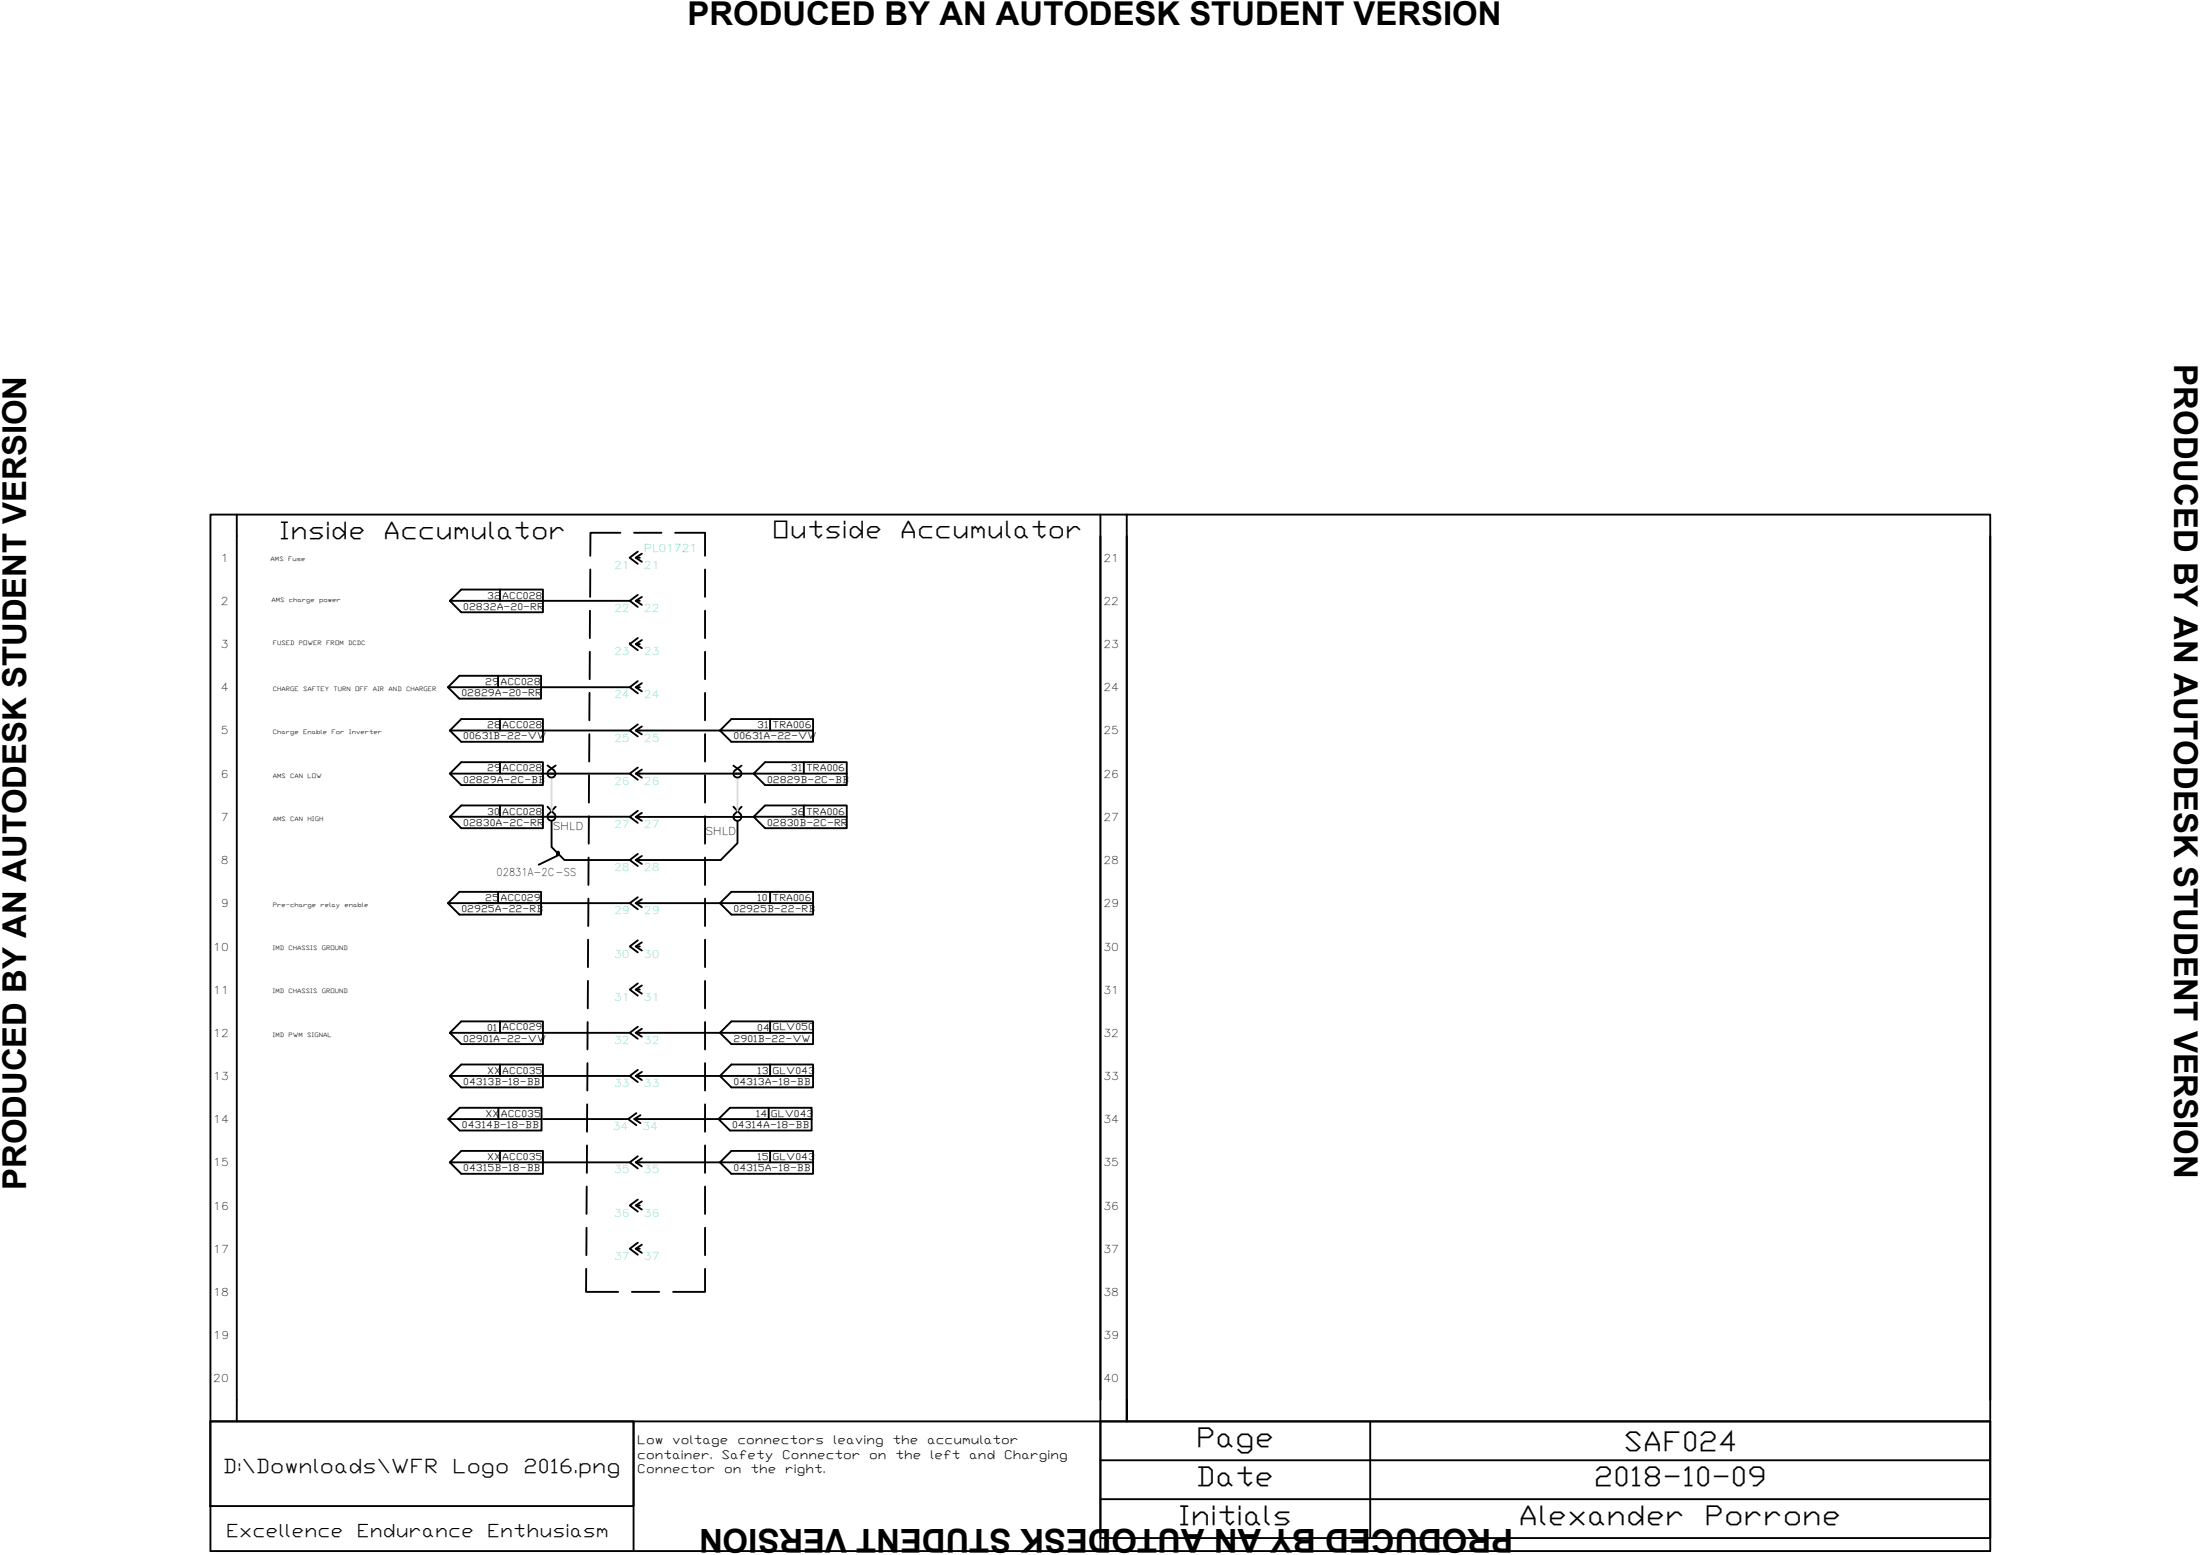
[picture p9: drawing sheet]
<svg xmlns="http://www.w3.org/2000/svg" width="297mm" height="210mm" viewBox="0 0 297 210" stroke-linecap="round" stroke-linejoin="round" font-family="sans-serif">
<g fill="none" stroke="#000" stroke-width=".25">
<path d="M28.4 69.5h240.3v139.9h-240.3zM32 69.5v122.4M67.5 79.6v1.5M79.7 76.9v3.7M83.8 71.9h-4.1v3.1M85.6 71.9h3.7M85.8 75.3h.6M86.1 74.5l-1.1 .8 1.1 .8M86.7 74.7l-.9 .6 .9 .5M91.2 71.9h4v3.1M95.2 76.9v3.7M148.6 69.5v139.9"/>
<path d="M152.1 69.5v122.4v-119.5M268.7 72.4v116.6M60.5 92.8l1.5 1.5h11.1v-3.1h-11.1l-1.5 1.6h24.5M60.7 81.1l1.6 1.5h11v-3h-11l-1.6 1.5h12.6M60.7 98.6l1.6 1.5h11v-3h-11l-1.6 1.5h12.6M67.3 91.2v1.6M67.5 97.1v1.5M73.1 98.6h11.9M73.1 81.1h11.9M79.6 99.1v3.7M79.6 93.5v3.7M79.6 88v3.7"/>
<path d="M79.7 82.4l-.1 3.7M85 86.9h.1M85.8 98.6h11.7M85.8 81.1h.6M85.8 86.9h.6M85.8 92.8h.6M86.1 80.3l-1.1 .8 1.1 .8M86.1 86.1l-1.1 .8 1.1 .9M86.1 91.9l-1.1 .9 1.1 .8M86.1 97.8l-1.1 .8 1.1 .8M86.7 80.6l-.9 .5 .9 .6M86.7 86.4l-.9 .5 .9 .6"/>
<path d="M86.7 92.2l-.9 .6 .9 .5M86.7 98.1l-.9 .5 .9 .5M95.2 82.4v3.7M95.2 88v3.7M95.2 93.5v3.7M95.2 99.1v3.7M97.2 98.6l1.5 1.5h11.1v-3h-11.1l-1.5 1.5h12.6M104 97.1v1.5M60.7 104.4l1.6 1.6h11v-3.1h-11l-1.6 1.5h12.6M60.7 110.3l1.6 1.5h11v-3.1h-11l-1.6 1.6h12.6M67.5 102.9v1.5M67.5 108.7v1.6"/>
<path d="M73.1 104.4h11.9M73.1 110.3h11.9M73.9 103.3l.9 .7a.54 .54 0 0 1 .1 .8 .54 .54 0 0 1-.8 0 .54 .54 0 0 1 0-.8M73.9 108.9l1 1M74 109.9a.54 .54 0 0 0 .1 .7 .54 .54 0 0 0 .7 0 .54 .54 0 0 0 .1-.7M74.5 110.8v3.5l1.7 1.8h8.8M75 103.3l-.8 .7M75 108.9l-1 1M75.3 115.4l-.1-.3 .2-.2 .1 .2v.3l-.2 .1-2.6 1.2M79.5 115.8l-.1 3.7M79.5 110.2v3.7M79.5 104.6v3.7"/>
<path d="M85.8 104.4h16l1.5 1.6h11v-3.1h-11l-1.5 1.5h12.5M85.8 110.3h16M86.1 103.6l-1.1 .8 1.1 .9M86.1 109.4l-1.1 .9 1.1 .8M86.1 115.3l-1.1 .8 1.1 .8M86.7 103.9l-.9 .5 .9 .6M86.7 109.7l-.9 .6 .9 .5M86.7 115.5l-.9 .6 .9 .5M95.2 104.6v3.7M95.2 110.2v3.7M95.2 115.8v3.7M99 103.3l.9 .7"/>
<path d="M99 108.9l1 1M99.2 104a.54 .54 0 0 0 0 .8 .54 .54 0 0 0 .8 0 .54 .54 0 0 0-.1-.8M99.6 110.8v3l-2.3 2.3h-11.5M100.1 108.9l-1 1a.54 .54 0 0 0 .1 .8 .54 .54 0 0 0 .7 0 .54 .54 0 0 0 .1-.8M100.1 103.3l-.8 .7M101.8 110.3l1.5 1.5h11v-3.1h-11l-1.5 1.6h12.5M108.5 102.9v1.5M108.5 108.7v1.6M60.5 121.9l1.5 1.6h11.1v-3.1h-11.1l-1.5 1.5h12.6M60.7 139.4l1.6 1.5h11v-3h-11l-1.6 1.5h12.6M64.6 121.9h8.5M67.3 120.4v1.5"/>
<path d="M67.5 137.9v1.5M73.1 121.9h11.9M73.1 139.4h11.9M79.3 138v3.7M79.4 132.4v3.7M79.4 126.8v3.7M79.4 121.3v3.7M85.8 121.9h11.5M85.8 127.8h.6M85.8 133.6h.6M85.8 139.4h11.5M86.1 121.1l-1.1 .8 1.1 .8"/>
<path d="M86.1 126.9l-1.1 .9 1.1 .8M86.1 132.8l-1.1 .8 1.1 .8M86.1 138.6l-1.1 .8 1.1 .8M86.7 121.4l-.9 .5 .9 .6M86.7 127.2l-.9 .6 .9 .5M86.7 133l-.9 .6 .9 .5M86.7 138.9l-.9 .5 .9 .5M95.2 121.3v3.7M95.2 126.8v3.7M95.2 132.4v3.7M95.2 138v3.7M97.2 121.9l1.5 1.6h11.1v-3.1h-11.1l-1.5 1.5h12.6"/>
<path d="M97.2 139.4l1.5 1.5h11.1v-3h-11.1l-1.5 1.5h12.6M104 120.4v1.5M104 137.9v1.5M60.5 151.1l1.6 1.5h11v-3.1h-11l-1.6 1.6h12.6M60.7 145.2l1.6 1.6h11v-3.1h-11l-1.6 1.5h24.3M60.7 156.9l1.6 1.5h11v-3h-11l-1.6 1.5h24.3M67.3 149.5v1.6M67.5 143.7v1.5M67.5 155.4v1.5M73.3 151.1h11.5M79.3 154.6l-.1 3.7M79.3 149.1v3.7"/>
<path d="M79.3 143.5v3.7M85.6 151.1h11.5M85.8 145.2h11.5M85.8 156.9h11.5M85.9 150.3l-1.1 .8 1.1 .8M86.1 144.4l-1.1 .8 1.1 .9M86.1 156.1l-1.1 .8 1.1 .8M86.5 150.5l-.9 .6 .9 .5M86.7 144.7l-.9 .5 .9 .6M86.7 156.4l-.9 .5 .9 .6M95.2 143.5v3.7M95.2 149.1v3.7"/>
<path d="M95.2 154.6v3.7M97 151.1l1.6 1.5h11v-3.1h-11l-1.6 1.6h12.6M97.2 145.2l1.5 1.6h11.1v-3.1h-11.1l-1.5 1.5h12.6M97.2 156.9l1.5 1.5h11.1v-3h-11.1l-1.5 1.5h12.6M103.8 149.5v1.6M104 143.7v1.5M104 155.4v1.5M79.1 171.3v3.1h4.4M79.2 165.7v3.7M79.2 160.2v3.7M85.3 174.4h3.7M85.8 162.7h.6"/>
<path d="M85.8 168.6h.6M86.1 161.9l-1.1 .8 1.1 .8M86.1 167.7l-1.1 .9 1.1 .8M86.7 162.2l-.9 .5 .9 .6M86.7 168l-.9 .6 .9 .5M95.2 171.3v3.1h-4.3M95.2 160.2v3.7M95.2 165.7v3.7M28.4 191.9h57.1v11.4h-57.1zM28.4 191.9h240.3v15.7h-120.1v-15.7M85.5 191.9v17.5M148.6 197.1h120.1"/>
<path d="M185 191.9v15.7M148.6 202.4h120.1"/>
</g>
<path d="M74.5 105.3v4.1M99.6 105.3v4.1" fill="none" stroke="#dcdcdc" stroke-width=".25"/>
<g font-size="4.4">
<text x="92.8" y="3.4">PRODUCED BY AN AUTODESK STUDENT VERSION</text>
<text x="293.6" y="49.2" transform="rotate(90 293.6 49.2)">PRODUCED BY AN AUTODESK STUDENT VERSION</text>
<text x="3.5" y="160.6" transform="rotate(-90 3.5 160.6)">PRODUCED BY AN AUTODESK STUDENT VERSION</text>
<text x="204.3" y="206.4" transform="rotate(180 204.3 206.4)">PRODUCED BY AN AUTODESK STUDENT VERSION</text>
</g>
<g font-size="3.7">
<text x="161.5" y="195.4">Page</text>
<text x="219.2" y="195.9">SAF024</text>
<text x="161.5" y="200.7">Date</text>
<text x="215.2" y="200.7">2018-10-09</text>
<text x="159" y="205.9">Initials</text>
<text x="205" y="205.9">Alexander</text>
<text x="230.1" y="205.9">Porrone</text>
</g>
<g font-size="3.3">
<text x="37.6" y="72.8">Inside</text>
<text x="51.7" y="72.8">Accumulator</text>
<text x="104.3" y="72.7">Outside</text>
<text x="121.5" y="72.7">Accumulator</text>
</g>
<g font-size="2.7">
<text x="30.1" y="198.9">D:\Downloads\WFR</text>
<text x="61.1" y="198.9">Logo</text>
<text x="70.7" y="198.9">2016.png</text>
</g>
<g font-size="2.4">
<text x="30.6" y="207.5">Excellence</text>
<text x="48.2" y="207.5">Endurance</text>
<text x="65.8" y="207.5">Enthusiasm</text>
</g>
<g font-size="1.6">
<text x="86" y="195">Low</text>
<text x="86" y="196.9">container.</text>
<text x="90.7" y="195">voltage</text>
<text x="97.4" y="196.9">Safety</text>
<text x="99.6" y="195">connectors</text>
<text x="105.6" y="196.9">Connector</text>
<text x="112.5" y="195">leaving</text>
<text x="117.4" y="196.9">on</text>
<text x="120.5" y="195">the</text>
<text x="120.9" y="196.9">the</text>
<text x="125.2" y="195">accumulator</text>
<text x="125.6" y="196.9">left</text>
<text x="130.9" y="196.9">and</text>
<text x="135.6" y="196.9">Charging</text>
<text x="86" y="198.9">Connector</text>
<text x="97.8" y="198.9">on</text>
<text x="101.3" y="198.9">the</text>
<text x="106" y="198.9">right.</text>
</g>
<g font-size="1.5">
<text x="29.8" y="75.8">1</text>
<text x="149" y="75.8">21</text>
<text x="29.8" y="81.7">2</text>
<text x="149" y="81.7">22</text>
<text x="29.8" y="87.5">3</text>
<text x="149" y="87.5">23</text>
<text x="29.8" y="93.3">4</text>
<text x="149" y="93.3">24</text>
<text x="29.8" y="99.1">5</text>
<text x="149" y="99.1">25</text>
<text x="29.8" y="105">6</text>
<text x="149" y="105">26</text>
<text x="29.8" y="110.8">7</text>
<text x="74.6" y="112">SHLD</text>
<text x="95.2" y="112.7">SHLD</text>
<text x="149" y="110.8">27</text>
<text x="29.8" y="116.6">8</text>
<text x="67" y="118.2">02831A-2C-SS</text>
<text x="149" y="116.6">28</text>
<text x="29.8" y="122.5">9</text>
<text x="149" y="122.5">29</text>
<text x="28.8" y="128.3">10</text>
<text x="149" y="128.3">30</text>
<text x="28.8" y="134.1">11</text>
<text x="149" y="134.1">31</text>
<text x="28.8" y="139.9">12</text>
<text x="149" y="139.9">32</text>
<text x="28.8" y="145.8">13</text>
<text x="149" y="145.8">33</text>
<text x="28.8" y="151.6">14</text>
<text x="149" y="151.6">34</text>
<text x="28.8" y="157.5">15</text>
<text x="149" y="157.5">35</text>
<text x="28.8" y="163.3">16</text>
<text x="149" y="163.3">36</text>
<text x="28.8" y="169.1">17</text>
<text x="149" y="169.1">37</text>
<text x="28.8" y="174.9">18</text>
<text x="149" y="174.9">38</text>
<text x="28.8" y="180.8">19</text>
<text x="149" y="180.8">39</text>
<text x="28.8" y="186.6">20</text>
<text x="149" y="186.6">40</text>
</g>
<g font-size="1.5" fill="#6eddc1">
<text x="82.9" y="76.8">21</text>
<text x="86.9" y="76.8">21</text>
<text x="82.9" y="82.6">22</text>
<text x="86.9" y="82.6">22</text>
<text x="82.9" y="88.4">23</text>
<text x="86.9" y="88.4">23</text>
<text x="82.9" y="94.3">24</text>
<text x="86.9" y="94.3">24</text>
<text x="82.9" y="100.1">25</text>
<text x="86.9" y="100.1">25</text>
<text x="82.9" y="105.9">26</text>
<text x="86.9" y="105.9">26</text>
<text x="82.9" y="111.8">27</text>
<text x="86.9" y="111.8">27</text>
<text x="82.9" y="117.6">28</text>
<text x="86.9" y="117.6">28</text>
<text x="82.9" y="123.4">29</text>
<text x="86.9" y="123.4">29</text>
<text x="82.9" y="129.3">30</text>
<text x="86.9" y="129.3">30</text>
<text x="82.9" y="135.1">31</text>
<text x="86.9" y="135.1">31</text>
<text x="82.9" y="140.9">32</text>
<text x="86.9" y="140.9">32</text>
<text x="82.9" y="146.7">33</text>
<text x="86.9" y="146.7">33</text>
<text x="82.7" y="152.6">34</text>
<text x="86.7" y="152.6">34</text>
<text x="82.9" y="158.4">35</text>
<text x="86.9" y="158.4">35</text>
<text x="82.9" y="164.2">36</text>
<text x="86.9" y="164.2">36</text>
<text x="82.9" y="170.1">37</text>
<text x="86.9" y="170.1">37</text>
</g>
<text font-size="1.5" fill="#007fff" x="86.9" y="74.5">PL01721</text>
<g font-size="1.3">
<text x="62.6" y="82.3">02832A-20-RR</text>
<text x="65.8" y="80.8">32ACC028</text>
<text x="62.3" y="94">02829A-20-RR</text>
<text x="65.5" y="92.5">29ACC028</text>
<text x="62.6" y="99.8">00631B-22-VW</text>
<text x="65.8" y="98.3">28ACC028</text>
<text x="99" y="99.8">00631A-22-VW</text>
<text x="102.2" y="98.3">31 TRA006</text>
<text x="62.6" y="105.7">02829A-2C-BB</text>
<text x="65.8" y="104.1">29ACC028</text>
<text x="103.6" y="105.7">02829B-2C-BB</text>
<text x="106.8" y="104.1">31 TRA006</text>
<text x="62.6" y="111.5">02830A-2C-RR</text>
<text x="65.8" y="110">30 ACC028</text>
<text x="103.6" y="111.5">02830B-2C-RR</text>
<text x="106.8" y="110">36TRA006</text>
<text x="62.3" y="123.1">02925A-22-RB</text>
<text x="65.5" y="121.6">25ACC029</text>
<text x="99" y="123.1">02925B-22-RB</text>
<text x="102.2" y="121.6">10 TRA006</text>
<text x="62.6" y="140.6">02901A-22-VW</text>
<text x="65.8" y="139.1">01 ACC029</text>
<text x="99" y="140.6">2901B-22-VW</text>
<text x="102.2" y="139.1">04 GLV050</text>
<text x="62.6" y="146.4">04313B-18-BB</text>
<text x="65.8" y="144.9">XXACC035</text>
<text x="99" y="146.4">04313A-18-BB</text>
<text x="102.2" y="144.9">13 GLV043</text>
<text x="62.4" y="152.3">04314B-18-BB</text>
<text x="65.6" y="150.8">XXACC035</text>
<text x="98.8" y="152.3">04314A-18-BB</text>
<text x="102.1" y="150.8">14 GLV043</text>
<text x="62.6" y="158.1">04315B-18-BB</text>
<text x="65.8" y="156.6">XXACC035</text>
<text x="99" y="158.1">04315A-18-BB</text>
<text x="102.2" y="156.6">15 GLV043</text>
</g>
<g font-size=".8">
<text x="36.5" y="75.8">AMS</text>
<text x="38.9" y="75.8">Fuse</text>
<text x="36.6" y="81.3">AMS</text>
<text x="39" y="81.3">charge</text>
<text x="43.1" y="81.3">power</text>
<text x="36.8" y="87.1">FUSED</text>
<text x="40.3" y="87.1">POWER</text>
<text x="44.1" y="87.1">FROM</text>
<text x="47" y="87.1">DCDC</text>
<text x="36.8" y="93.3">CHARGE</text>
<text x="40.9" y="93.3">SAFTEY</text>
<text x="45" y="93.3">TURN</text>
<text x="48" y="93.3">OFF</text>
<text x="50.3" y="93.3">AIR</text>
<text x="52.5" y="93.3">AND</text>
<text x="54.8" y="93.3">CHARGER</text>
<text x="36.8" y="99.1">Charge</text>
<text x="40.9" y="99.1">Enable</text>
<text x="44.7" y="99.1">For</text>
<text x="47.1" y="99.1">Inverter</text>
<text x="36.8" y="105">AMS</text>
<text x="39.2" y="105">CAN</text>
<text x="41.5" y="105">LOW</text>
<text x="36.8" y="110.8">AMS</text>
<text x="39.2" y="110.8">CAN</text>
<text x="41.5" y="110.8">HIGH</text>
<text x="36.8" y="122.4">Pre-charge</text>
<text x="43.3" y="122.4">relay</text>
<text x="46.5" y="122.4">enable</text>
<text x="36.8" y="128.3">IMD</text>
<text x="38.9" y="128.3">CHASSIS</text>
<text x="43.4" y="128.3">GROUND</text>
<text x="36.8" y="134.1">IMD</text>
<text x="38.9" y="134.1">CHASSIS</text>
<text x="43.4" y="134.1">GROUND</text>
<text x="36.8" y="139.9">IMD</text>
<text x="38.9" y="139.9">PWM</text>
<text x="41.5" y="139.9">SIGNAL</text>
</g>
</svg>
